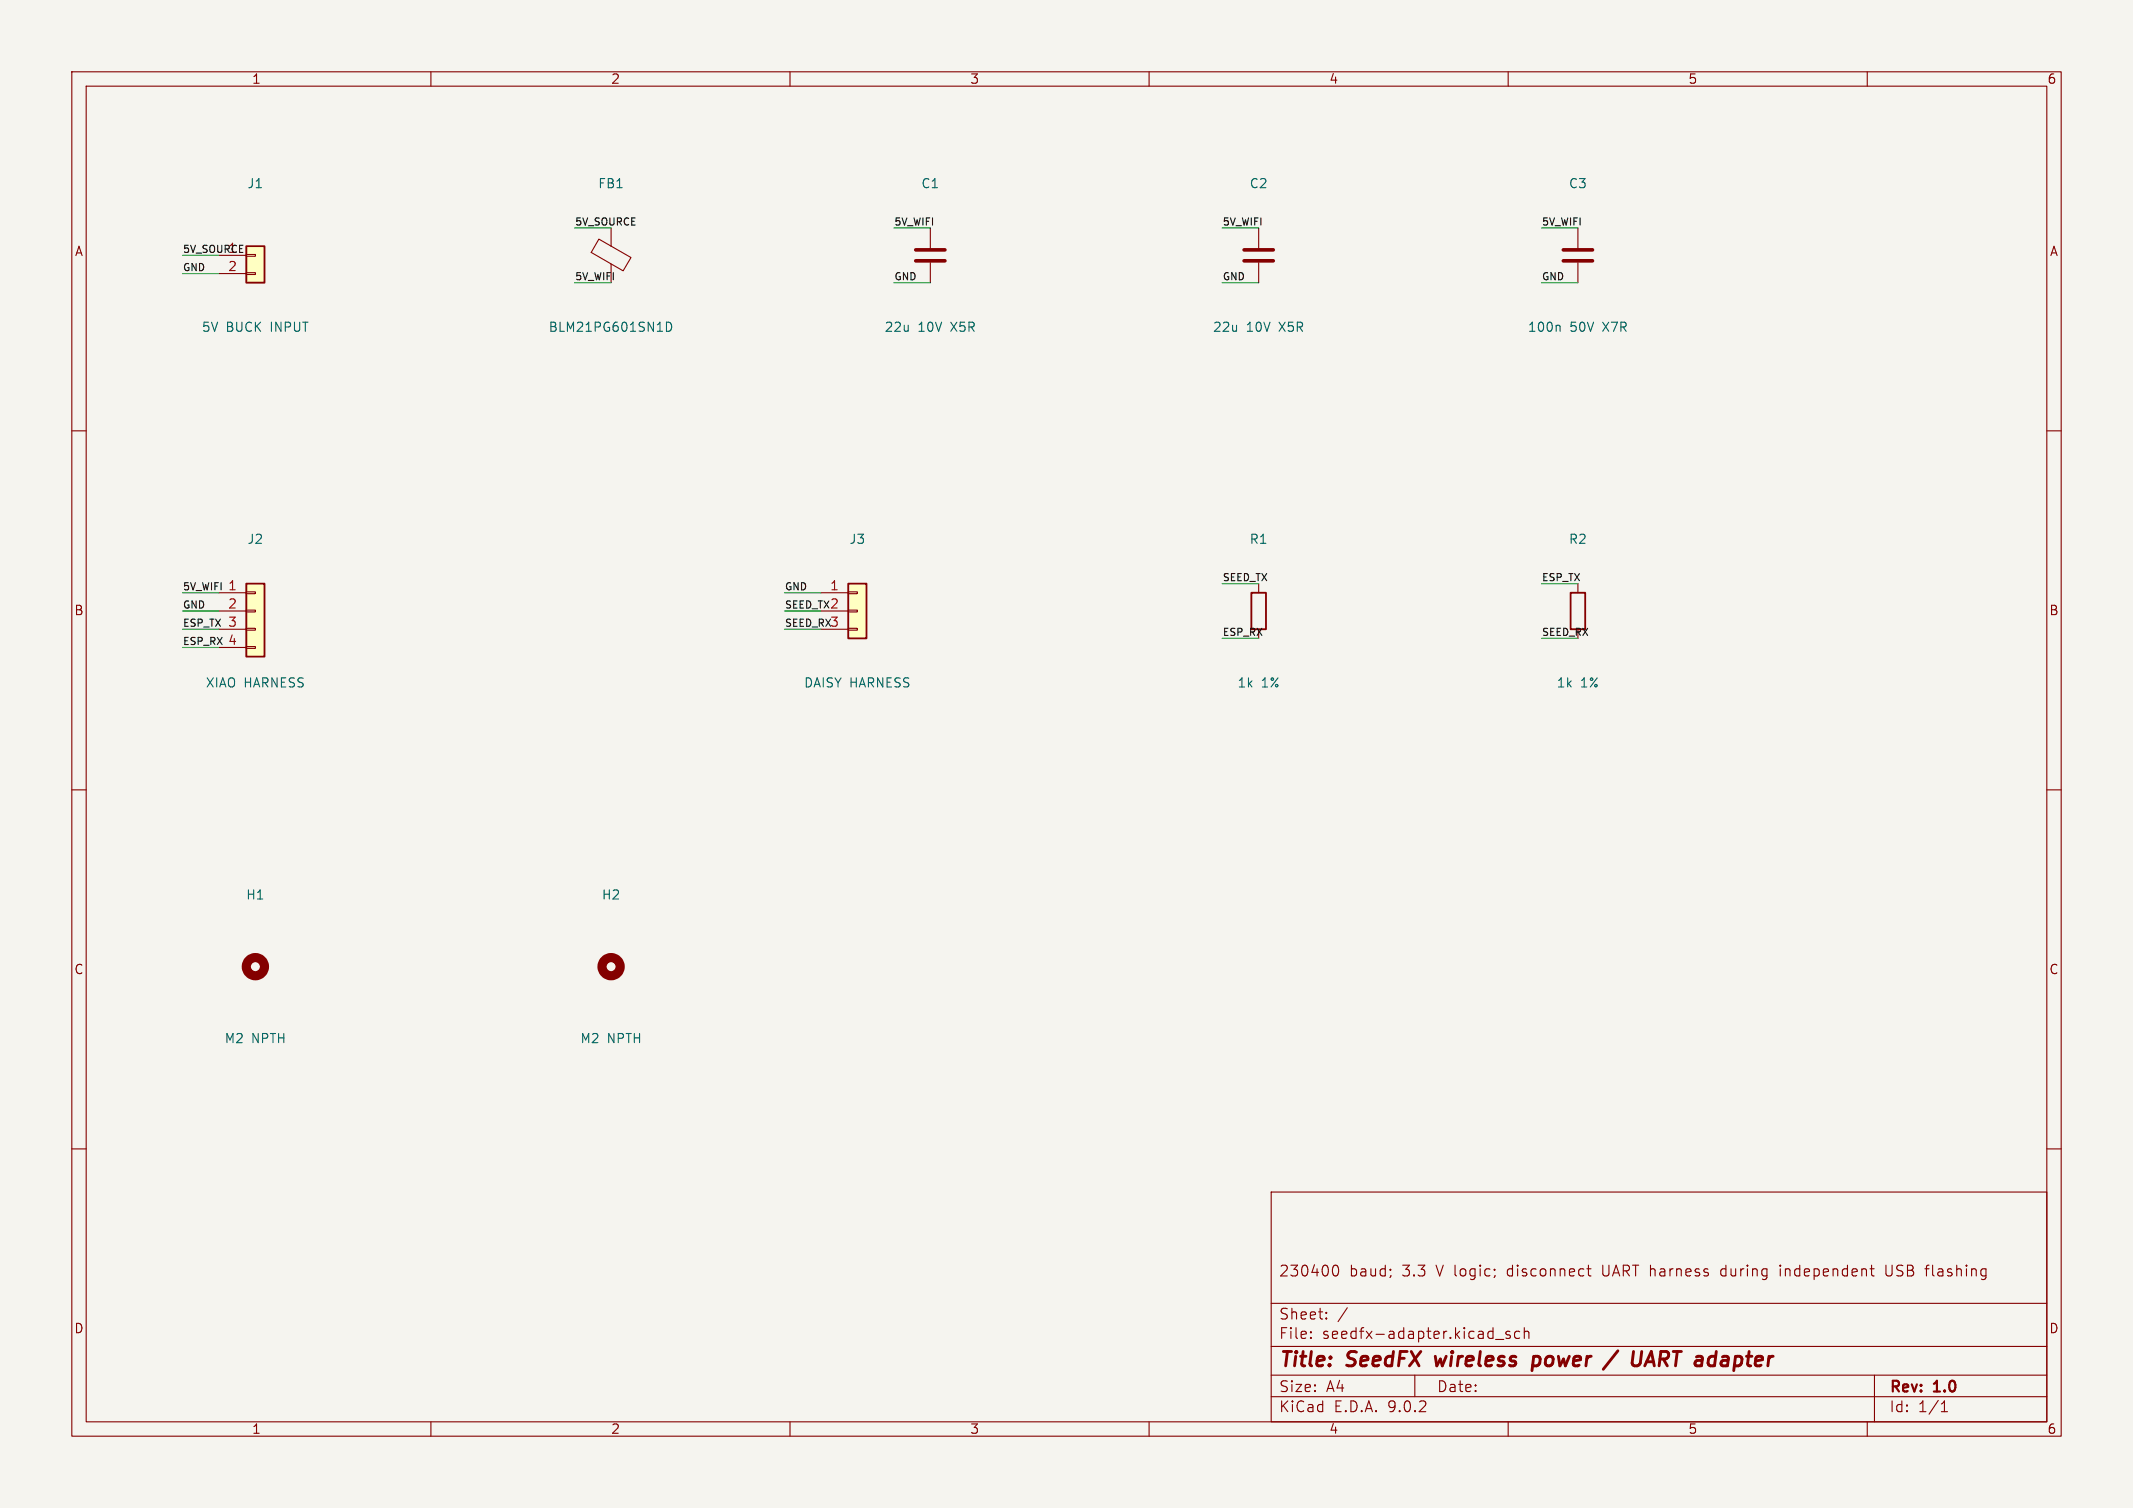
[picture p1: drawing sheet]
(kicad_sch (version 20250114) (generator "eeschema") (paper "A4")
(title_block (title "SeedFX wireless power / UART adapter") (rev "1.0") (comment 1 "230400 baud; 3.3 V logic; disconnect UART harness during independent USB flashing"))
(lib_symbols
(symbol "Connector_Generic:Conn_01x02"
  (pin_names
   (offset 1.016) (hide yes))
  (exclude_from_sim no)
  (in_bom yes)
  (on_board yes)
  (property "Reference" "J" (at 0 2.54 0) (effects (font (size 1.27 1.27))))
  (property "Value" "Conn_01x02" (at 0 -5.08 0) (effects (font (size 1.27 1.27))))
  (property "Footprint" "" (at 0 0 0) (effects (font (size 1.27 1.27)) (hide yes)))
  (property "Datasheet" "~" (at 0 0 0) (effects (font (size 1.27 1.27)) (hide yes)))
  (property "Description" "Generic connector, single row, 01x02, script generated (kicad-library-utils/schlib/autogen/connector/)" (at 0 0 0) (effects (font (size 1.27 1.27)) (hide yes)))
  (symbol "Conn_01x02_1_1"
   (rectangle (start -1.27 1.27) (end 1.27 -3.81) (stroke (width 0.254) (type default)) (fill (type background)))
   (rectangle (start -1.27 0.127) (end 0 -0.127) (stroke (width 0.1524) (type default)) (fill (type none)))
   (rectangle (start -1.27 -2.413) (end 0 -2.667) (stroke (width 0.1524) (type default)) (fill (type none)))
   (pin passive line (at -5.08 0 0) (length 3.81) (name "Pin_1" (effects (font (size 1.27 1.27)))) (number "1" (effects (font (size 1.27 1.27)))))
   (pin passive line (at -5.08 -2.54 0) (length 3.81) (name "Pin_2" (effects (font (size 1.27 1.27)))) (number "2" (effects (font (size 1.27 1.27))))))
  (embedded_fonts no))
(symbol "Connector_Generic:Conn_01x03"
  (pin_names
   (offset 1.016) (hide yes))
  (exclude_from_sim no)
  (in_bom yes)
  (on_board yes)
  (property "Reference" "J" (at 0 5.08 0) (effects (font (size 1.27 1.27))))
  (property "Value" "Conn_01x03" (at 0 -5.08 0) (effects (font (size 1.27 1.27))))
  (property "Footprint" "" (at 0 0 0) (effects (font (size 1.27 1.27)) (hide yes)))
  (property "Datasheet" "~" (at 0 0 0) (effects (font (size 1.27 1.27)) (hide yes)))
  (property "Description" "Generic connector, single row, 01x03, script generated (kicad-library-utils/schlib/autogen/connector/)" (at 0 0 0) (effects (font (size 1.27 1.27)) (hide yes)))
  (symbol "Conn_01x03_1_1"
   (rectangle (start -1.27 3.81) (end 1.27 -3.81) (stroke (width 0.254) (type default)) (fill (type background)))
   (rectangle (start -1.27 2.667) (end 0 2.413) (stroke (width 0.1524) (type default)) (fill (type none)))
   (rectangle (start -1.27 0.127) (end 0 -0.127) (stroke (width 0.1524) (type default)) (fill (type none)))
   (rectangle (start -1.27 -2.413) (end 0 -2.667) (stroke (width 0.1524) (type default)) (fill (type none)))
   (pin passive line (at -5.08 2.54 0) (length 3.81) (name "Pin_1" (effects (font (size 1.27 1.27)))) (number "1" (effects (font (size 1.27 1.27)))))
   (pin passive line (at -5.08 0 0) (length 3.81) (name "Pin_2" (effects (font (size 1.27 1.27)))) (number "2" (effects (font (size 1.27 1.27)))))
   (pin passive line (at -5.08 -2.54 0) (length 3.81) (name "Pin_3" (effects (font (size 1.27 1.27)))) (number "3" (effects (font (size 1.27 1.27))))))
  (embedded_fonts no))
(symbol "Connector_Generic:Conn_01x04"
  (pin_names
   (offset 1.016) (hide yes))
  (exclude_from_sim no)
  (in_bom yes)
  (on_board yes)
  (property "Reference" "J" (at 0 5.08 0) (effects (font (size 1.27 1.27))))
  (property "Value" "Conn_01x04" (at 0 -7.62 0) (effects (font (size 1.27 1.27))))
  (property "Footprint" "" (at 0 0 0) (effects (font (size 1.27 1.27)) (hide yes)))
  (property "Datasheet" "~" (at 0 0 0) (effects (font (size 1.27 1.27)) (hide yes)))
  (property "Description" "Generic connector, single row, 01x04, script generated (kicad-library-utils/schlib/autogen/connector/)" (at 0 0 0) (effects (font (size 1.27 1.27)) (hide yes)))
  (symbol "Conn_01x04_1_1"
   (rectangle (start -1.27 3.81) (end 1.27 -6.35) (stroke (width 0.254) (type default)) (fill (type background)))
   (rectangle (start -1.27 2.667) (end 0 2.413) (stroke (width 0.1524) (type default)) (fill (type none)))
   (rectangle (start -1.27 0.127) (end 0 -0.127) (stroke (width 0.1524) (type default)) (fill (type none)))
   (rectangle (start -1.27 -2.413) (end 0 -2.667) (stroke (width 0.1524) (type default)) (fill (type none)))
   (rectangle (start -1.27 -4.953) (end 0 -5.207) (stroke (width 0.1524) (type default)) (fill (type none)))
   (pin passive line (at -5.08 2.54 0) (length 3.81) (name "Pin_1" (effects (font (size 1.27 1.27)))) (number "1" (effects (font (size 1.27 1.27)))))
   (pin passive line (at -5.08 0 0) (length 3.81) (name "Pin_2" (effects (font (size 1.27 1.27)))) (number "2" (effects (font (size 1.27 1.27)))))
   (pin passive line (at -5.08 -2.54 0) (length 3.81) (name "Pin_3" (effects (font (size 1.27 1.27)))) (number "3" (effects (font (size 1.27 1.27)))))
   (pin passive line (at -5.08 -5.08 0) (length 3.81) (name "Pin_4" (effects (font (size 1.27 1.27)))) (number "4" (effects (font (size 1.27 1.27))))))
  (embedded_fonts no))
(symbol "Device:C"
  (pin_numbers (hide yes))
  (pin_names
   (offset 0.254))
  (exclude_from_sim no)
  (in_bom yes)
  (on_board yes)
  (property "Reference" "C" (at 0.635 2.54 0) (effects (font (size 1.27 1.27)) (justify left)))
  (property "Value" "C" (at 0.635 -2.54 0) (effects (font (size 1.27 1.27)) (justify left)))
  (property "Footprint" "" (at 0.9652 -3.81 0) (effects (font (size 1.27 1.27)) (hide yes)))
  (property "Datasheet" "~" (at 0 0 0) (effects (font (size 1.27 1.27)) (hide yes)))
  (property "Description" "Unpolarized capacitor" (at 0 0 0) (effects (font (size 1.27 1.27)) (hide yes)))
  (symbol "C_0_1"
   (polyline (pts (xy -2.032 0.762) (xy 2.032 0.762)) (stroke (width 0.508) (type default)) (fill (type none)))
   (polyline (pts (xy -2.032 -0.762) (xy 2.032 -0.762)) (stroke (width 0.508) (type default)) (fill (type none))))
  (symbol "C_1_1"
   (pin passive line (at 0 3.81 270) (length 2.794) (name "~" (effects (font (size 1.27 1.27)))) (number "1" (effects (font (size 1.27 1.27)))))
   (pin passive line (at 0 -3.81 90) (length 2.794) (name "~" (effects (font (size 1.27 1.27)))) (number "2" (effects (font (size 1.27 1.27))))))
  (embedded_fonts no))
(symbol "Device:FerriteBead"
  (pin_numbers (hide yes))
  (pin_names
   (offset 0))
  (exclude_from_sim no)
  (in_bom yes)
  (on_board yes)
  (property "Reference" "FB" (at -3.81 0.635 90) (effects (font (size 1.27 1.27))))
  (property "Value" "FerriteBead" (at 3.81 0 90) (effects (font (size 1.27 1.27))))
  (property "Footprint" "" (at -1.778 0 90) (effects (font (size 1.27 1.27)) (hide yes)))
  (property "Datasheet" "~" (at 0 0 0) (effects (font (size 1.27 1.27)) (hide yes)))
  (property "Description" "Ferrite bead" (at 0 0 0) (effects (font (size 1.27 1.27)) (hide yes)))
  (symbol "FerriteBead_0_1"
   (polyline (pts (xy -2.7686 0.4064) (xy -1.7018 2.2606) (xy 2.7686 -0.3048) (xy 1.6764 -2.159) (xy -2.7686 0.4064)) (stroke (width 0) (type default)) (fill (type none)))
   (polyline (pts (xy 0 1.27) (xy 0 1.2954)) (stroke (width 0) (type default)) (fill (type none)))
   (polyline (pts (xy 0 -1.27) (xy 0 -1.2192)) (stroke (width 0) (type default)) (fill (type none))))
  (symbol "FerriteBead_1_1"
   (pin passive line (at 0 3.81 270) (length 2.54) (name "~" (effects (font (size 1.27 1.27)))) (number "1" (effects (font (size 1.27 1.27)))))
   (pin passive line (at 0 -3.81 90) (length 2.54) (name "~" (effects (font (size 1.27 1.27)))) (number "2" (effects (font (size 1.27 1.27))))))
  (embedded_fonts no))
(symbol "Device:R"
  (pin_numbers (hide yes))
  (pin_names
   (offset 0))
  (exclude_from_sim no)
  (in_bom yes)
  (on_board yes)
  (property "Reference" "R" (at 2.032 0 90) (effects (font (size 1.27 1.27))))
  (property "Value" "R" (at 0 0 90) (effects (font (size 1.27 1.27))))
  (property "Footprint" "" (at -1.778 0 90) (effects (font (size 1.27 1.27)) (hide yes)))
  (property "Datasheet" "~" (at 0 0 0) (effects (font (size 1.27 1.27)) (hide yes)))
  (property "Description" "Resistor" (at 0 0 0) (effects (font (size 1.27 1.27)) (hide yes)))
  (symbol "R_0_1"
   (rectangle (start -1.016 -2.54) (end 1.016 2.54) (stroke (width 0.254) (type default)) (fill (type none))))
  (symbol "R_1_1"
   (pin passive line (at 0 3.81 270) (length 1.27) (name "~" (effects (font (size 1.27 1.27)))) (number "1" (effects (font (size 1.27 1.27)))))
   (pin passive line (at 0 -3.81 90) (length 1.27) (name "~" (effects (font (size 1.27 1.27)))) (number "2" (effects (font (size 1.27 1.27))))))
  (embedded_fonts no))
(symbol "Mechanical:MountingHole"
  (pin_names
   (offset 1.016))
  (exclude_from_sim no)
  (in_bom no)
  (on_board yes)
  (property "Reference" "H" (at 0 5.08 0) (effects (font (size 1.27 1.27))))
  (property "Value" "MountingHole" (at 0 3.175 0) (effects (font (size 1.27 1.27))))
  (property "Footprint" "" (at 0 0 0) (effects (font (size 1.27 1.27)) (hide yes)))
  (property "Datasheet" "~" (at 0 0 0) (effects (font (size 1.27 1.27)) (hide yes)))
  (property "Description" "Mounting Hole without connection" (at 0 0 0) (effects (font (size 1.27 1.27)) (hide yes)))
  (symbol "MountingHole_0_1"
   (circle (center 0 0) (radius 1.27) (stroke (width 1.27) (type default)) (fill (type none))))
  (embedded_fonts no)))
(symbol (lib_id "Connector_Generic:Conn_01x02") (at 35.56 35.56 0) (unit 1) (in_bom yes) (on_board yes)
(property "Reference" "J1" (at 35.56 25.560000000000002 0) (effects (font (size 1.27 1.27))))
(property "Value" "5V BUCK INPUT" (at 35.56 45.56 0) (effects (font (size 1.27 1.27))))
(property "Footprint" "Connector_PinHeader_2.54mm:PinHeader_1x02_P2.54mm_Vertical" (at 35.56 35.56 0) (effects (font (size 1.27 1.27)) hide))
(pin "1")
(pin "2") )
(wire (pts (xy 30.480000000000004 35.56) (xy 25.400000000000006 35.56)) (stroke (width 0) (type default)))
(label "5V_SOURCE" (at 25.400000000000006 35.56 0) (effects (font (size 1.0 1.0)) (justify left bottom)))
(wire (pts (xy 30.480000000000004 38.1) (xy 25.400000000000006 38.1)) (stroke (width 0) (type default)))
(label "GND" (at 25.400000000000006 38.1 0) (effects (font (size 1.0 1.0)) (justify left bottom)))
(symbol (lib_id "Connector_Generic:Conn_01x04") (at 35.56 85.09 0) (unit 1) (in_bom yes) (on_board yes)
(property "Reference" "J2" (at 35.56 75.09 0) (effects (font (size 1.27 1.27))))
(property "Value" "XIAO HARNESS" (at 35.56 95.09 0) (effects (font (size 1.27 1.27))))
(property "Footprint" "Connector_PinHeader_2.54mm:PinHeader_1x04_P2.54mm_Vertical" (at 35.56 85.09 0) (effects (font (size 1.27 1.27)) hide))
(pin "1")
(pin "2")
(pin "3")
(pin "4") )
(wire (pts (xy 30.480000000000004 82.55) (xy 25.400000000000006 82.55)) (stroke (width 0) (type default)))
(label "5V_WIFI" (at 25.400000000000006 82.55 0) (effects (font (size 1.0 1.0)) (justify left bottom)))
(wire (pts (xy 30.480000000000004 85.09) (xy 25.400000000000006 85.09)) (stroke (width 0) (type default)))
(label "GND" (at 25.400000000000006 85.09 0) (effects (font (size 1.0 1.0)) (justify left bottom)))
(wire (pts (xy 30.480000000000004 87.63000000000001) (xy 25.400000000000006 87.63000000000001)) (stroke (width 0) (type default)))
(label "ESP_TX" (at 25.400000000000006 87.63000000000001 0) (effects (font (size 1.0 1.0)) (justify left bottom)))
(wire (pts (xy 30.480000000000004 90.17) (xy 25.400000000000006 90.17)) (stroke (width 0) (type default)))
(label "ESP_RX" (at 25.400000000000006 90.17 0) (effects (font (size 1.0 1.0)) (justify left bottom)))
(symbol (lib_id "Connector_Generic:Conn_01x03") (at 119.38 85.09 0) (unit 1) (in_bom yes) (on_board yes)
(property "Reference" "J3" (at 119.38 75.09 0) (effects (font (size 1.27 1.27))))
(property "Value" "DAISY HARNESS" (at 119.38 95.09 0) (effects (font (size 1.27 1.27))))
(property "Footprint" "Connector_PinHeader_2.54mm:PinHeader_1x03_P2.54mm_Vertical" (at 119.38 85.09 0) (effects (font (size 1.27 1.27)) hide))
(pin "1")
(pin "2")
(pin "3") )
(wire (pts (xy 114.3 82.55) (xy 109.22 82.55)) (stroke (width 0) (type default)))
(label "GND" (at 109.22 82.55 0) (effects (font (size 1.0 1.0)) (justify left bottom)))
(wire (pts (xy 114.3 85.09) (xy 109.22 85.09)) (stroke (width 0) (type default)))
(label "SEED_TX" (at 109.22 85.09 0) (effects (font (size 1.0 1.0)) (justify left bottom)))
(wire (pts (xy 114.3 87.63000000000001) (xy 109.22 87.63000000000001)) (stroke (width 0) (type default)))
(label "SEED_RX" (at 109.22 87.63000000000001 0) (effects (font (size 1.0 1.0)) (justify left bottom)))
(symbol (lib_id "Device:FerriteBead") (at 85.09 35.56 0) (unit 1) (in_bom yes) (on_board yes)
(property "Reference" "FB1" (at 85.09 25.560000000000002 0) (effects (font (size 1.27 1.27))))
(property "Value" "BLM21PG601SN1D" (at 85.09 45.56 0) (effects (font (size 1.27 1.27))))
(property "Footprint" "Inductor_SMD:L_0805_2012Metric" (at 85.09 35.56 0) (effects (font (size 1.27 1.27)) hide))
(pin "1")
(pin "2") )
(wire (pts (xy 85.09 31.750000000000004) (xy 80.01 31.750000000000004)) (stroke (width 0) (type default)))
(label "5V_SOURCE" (at 80.01 31.750000000000004 0) (effects (font (size 1.0 1.0)) (justify left bottom)))
(wire (pts (xy 85.09 39.370000000000005) (xy 80.01 39.370000000000005)) (stroke (width 0) (type default)))
(label "5V_WIFI" (at 80.01 39.370000000000005 0) (effects (font (size 1.0 1.0)) (justify left bottom)))
(symbol (lib_id "Device:C") (at 129.54 35.56 0) (unit 1) (in_bom yes) (on_board yes)
(property "Reference" "C1" (at 129.54 25.560000000000002 0) (effects (font (size 1.27 1.27))))
(property "Value" "22u 10V X5R" (at 129.54 45.56 0) (effects (font (size 1.27 1.27))))
(property "Footprint" "Capacitor_SMD:C_1206_3216Metric" (at 129.54 35.56 0) (effects (font (size 1.27 1.27)) hide))
(pin "1")
(pin "2") )
(wire (pts (xy 129.54 31.750000000000004) (xy 124.46 31.750000000000004)) (stroke (width 0) (type default)))
(label "5V_WIFI" (at 124.46 31.750000000000004 0) (effects (font (size 1.0 1.0)) (justify left bottom)))
(wire (pts (xy 129.54 39.370000000000005) (xy 124.46 39.370000000000005)) (stroke (width 0) (type default)))
(label "GND" (at 124.46 39.370000000000005 0) (effects (font (size 1.0 1.0)) (justify left bottom)))
(symbol (lib_id "Device:C") (at 175.26 35.56 0) (unit 1) (in_bom yes) (on_board yes)
(property "Reference" "C2" (at 175.26 25.560000000000002 0) (effects (font (size 1.27 1.27))))
(property "Value" "22u 10V X5R" (at 175.26 45.56 0) (effects (font (size 1.27 1.27))))
(property "Footprint" "Capacitor_SMD:C_1206_3216Metric" (at 175.26 35.56 0) (effects (font (size 1.27 1.27)) hide))
(pin "1")
(pin "2") )
(wire (pts (xy 175.26 31.750000000000004) (xy 170.17999999999998 31.750000000000004)) (stroke (width 0) (type default)))
(label "5V_WIFI" (at 170.17999999999998 31.750000000000004 0) (effects (font (size 1.0 1.0)) (justify left bottom)))
(wire (pts (xy 175.26 39.370000000000005) (xy 170.17999999999998 39.370000000000005)) (stroke (width 0) (type default)))
(label "GND" (at 170.17999999999998 39.370000000000005 0) (effects (font (size 1.0 1.0)) (justify left bottom)))
(symbol (lib_id "Device:C") (at 219.71 35.56 0) (unit 1) (in_bom yes) (on_board yes)
(property "Reference" "C3" (at 219.71 25.560000000000002 0) (effects (font (size 1.27 1.27))))
(property "Value" "100n 50V X7R" (at 219.71 45.56 0) (effects (font (size 1.27 1.27))))
(property "Footprint" "Capacitor_SMD:C_0805_2012Metric" (at 219.71 35.56 0) (effects (font (size 1.27 1.27)) hide))
(pin "1")
(pin "2") )
(wire (pts (xy 219.71 31.750000000000004) (xy 214.63 31.750000000000004)) (stroke (width 0) (type default)))
(label "5V_WIFI" (at 214.63 31.750000000000004 0) (effects (font (size 1.0 1.0)) (justify left bottom)))
(wire (pts (xy 219.71 39.370000000000005) (xy 214.63 39.370000000000005)) (stroke (width 0) (type default)))
(label "GND" (at 214.63 39.370000000000005 0) (effects (font (size 1.0 1.0)) (justify left bottom)))
(symbol (lib_id "Device:R") (at 175.26 85.09 0) (unit 1) (in_bom yes) (on_board yes)
(property "Reference" "R1" (at 175.26 75.09 0) (effects (font (size 1.27 1.27))))
(property "Value" "1k 1%" (at 175.26 95.09 0) (effects (font (size 1.27 1.27))))
(property "Footprint" "Resistor_SMD:R_0805_2012Metric" (at 175.26 85.09 0) (effects (font (size 1.27 1.27)) hide))
(pin "1")
(pin "2") )
(wire (pts (xy 175.26 81.28) (xy 170.17999999999998 81.28)) (stroke (width 0) (type default)))
(label "SEED_TX" (at 170.17999999999998 81.28 0) (effects (font (size 1.0 1.0)) (justify left bottom)))
(wire (pts (xy 175.26 88.9) (xy 170.17999999999998 88.9)) (stroke (width 0) (type default)))
(label "ESP_RX" (at 170.17999999999998 88.9 0) (effects (font (size 1.0 1.0)) (justify left bottom)))
(symbol (lib_id "Device:R") (at 219.71 85.09 0) (unit 1) (in_bom yes) (on_board yes)
(property "Reference" "R2" (at 219.71 75.09 0) (effects (font (size 1.27 1.27))))
(property "Value" "1k 1%" (at 219.71 95.09 0) (effects (font (size 1.27 1.27))))
(property "Footprint" "Resistor_SMD:R_0805_2012Metric" (at 219.71 85.09 0) (effects (font (size 1.27 1.27)) hide))
(pin "1")
(pin "2") )
(wire (pts (xy 219.71 81.28) (xy 214.63 81.28)) (stroke (width 0) (type default)))
(label "ESP_TX" (at 214.63 81.28 0) (effects (font (size 1.0 1.0)) (justify left bottom)))
(wire (pts (xy 219.71 88.9) (xy 214.63 88.9)) (stroke (width 0) (type default)))
(label "SEED_RX" (at 214.63 88.9 0) (effects (font (size 1.0 1.0)) (justify left bottom)))
(symbol (lib_id "Mechanical:MountingHole") (at 35.56 134.62 0) (unit 1) (in_bom no) (on_board yes)
(property "Reference" "H1" (at 35.56 124.62 0) (effects (font (size 1.27 1.27))))
(property "Value" "M2 NPTH" (at 35.56 144.62 0) (effects (font (size 1.27 1.27))))
(property "Footprint" "MountingHole:MountingHole_2.2mm_M2" (at 35.56 134.62 0) (effects (font (size 1.27 1.27)) hide)) )
(symbol (lib_id "Mechanical:MountingHole") (at 85.09 134.62 0) (unit 1) (in_bom no) (on_board yes)
(property "Reference" "H2" (at 85.09 124.62 0) (effects (font (size 1.27 1.27))))
(property "Value" "M2 NPTH" (at 85.09 144.62 0) (effects (font (size 1.27 1.27))))
(property "Footprint" "MountingHole:MountingHole_2.2mm_M2" (at 85.09 134.62 0) (effects (font (size 1.27 1.27)) hide)) ))
